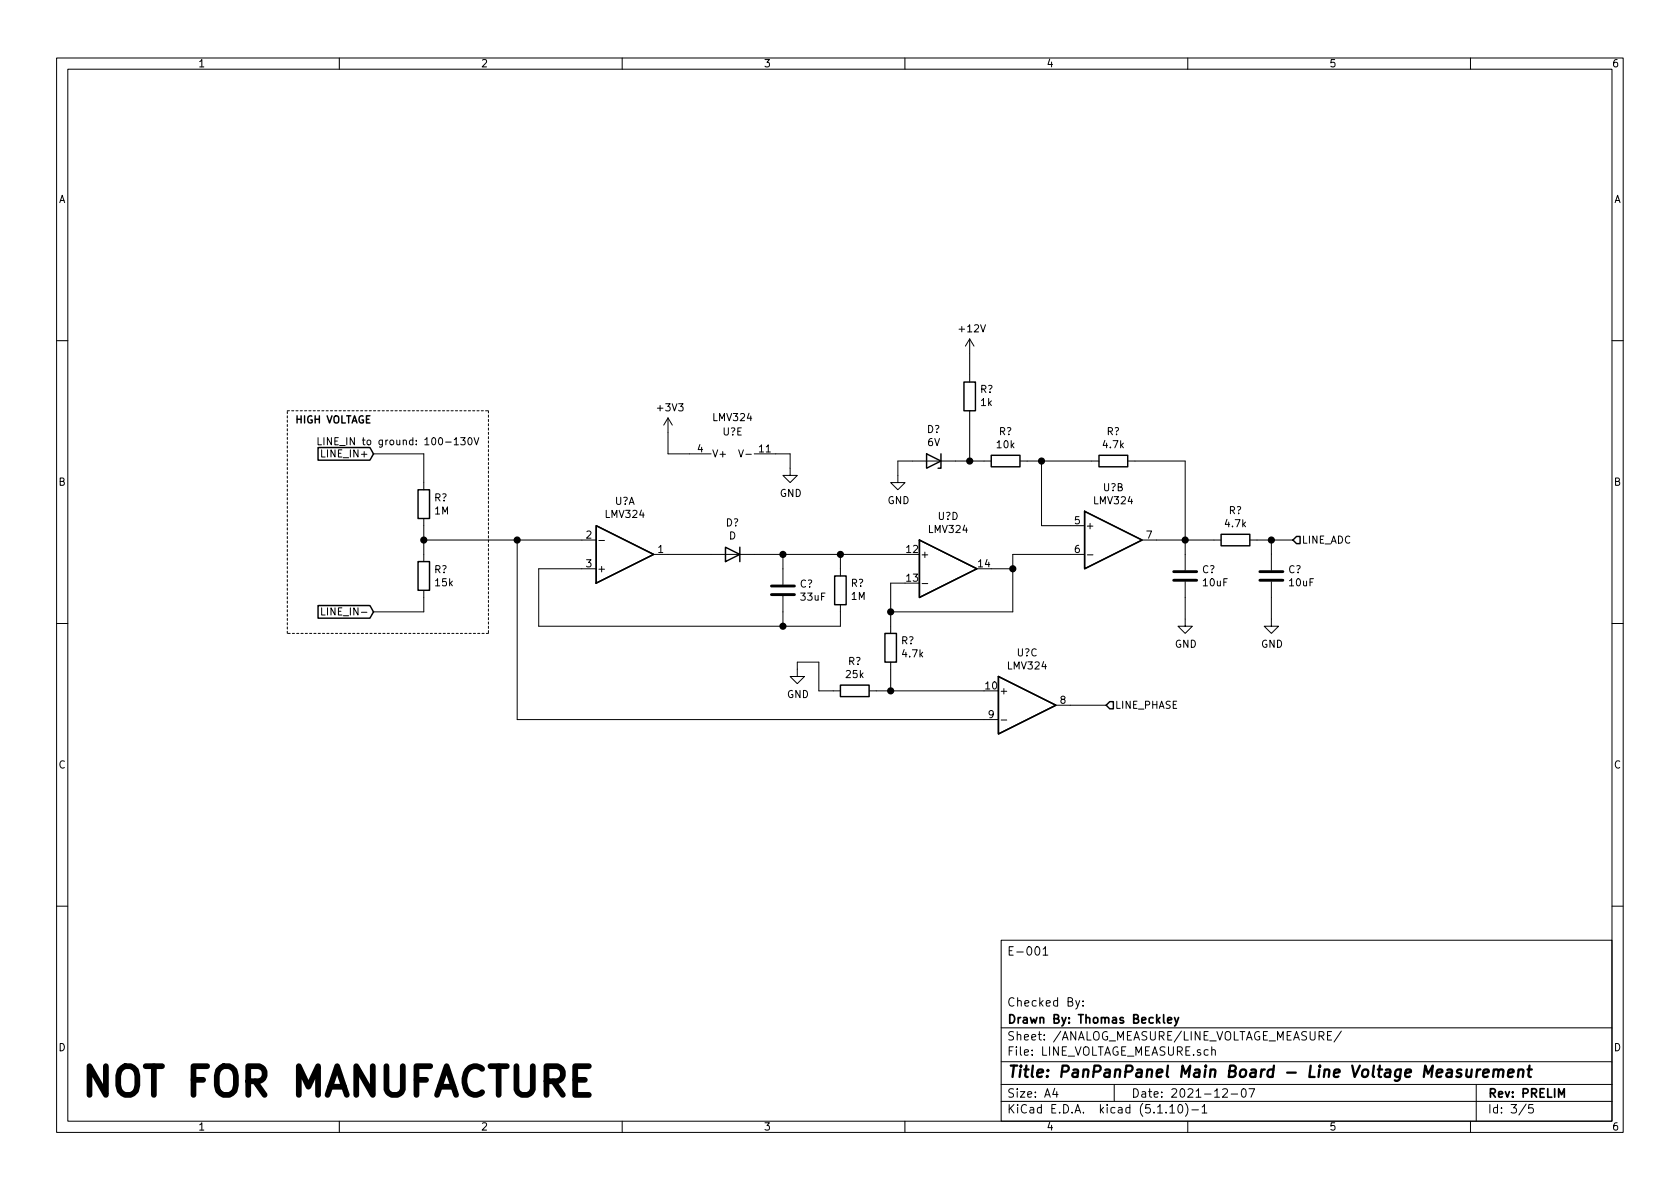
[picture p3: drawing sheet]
EESchema Schematic File Version 4
EELAYER 30 0
EELAYER END
$Descr A4 11693 8268
encoding utf-8
Sheet 3 5
Title "PanPanPanel Main Board - Line Voltage Measurement"
Date "2021-12-07"
Rev "PRELIM"
Comp "Drawn By: Thomas Beckley"
Comment1 "Checked By: "
Comment2 ""
Comment3 ""
Comment4 "E-001"
$EndDescr
Text GLabel 2600 3150 0    50   Input ~ 0
LINE_IN+
Text GLabel 2600 4250 0    50   Input ~ 0
LINE_IN-
$Comp
L Device:R R?
U 1 1
P 2950 3500
F 0 "R?" H 3020 3546 50  0000 L CNN
F 1 "1M" H 3020 3455 50  0000 L CNN
F 2 "" V 2880 3500 50  0001 C CNN
F 3 "~" H 2950 3500 50  0001 C CNN
	1    2950 3500
	1    0    0    -1  
$EndComp
$Comp
L Device:R R?
U 1 1
P 2950 4000
F 0 "R?" H 3020 4046 50  0000 L CNN
F 1 "15k" H 3020 3955 50  0000 L CNN
F 2 "" V 2880 4000 50  0001 C CNN
F 3 "~" H 2950 4000 50  0001 C CNN
	1    2950 4000
	1    0    0    -1  
$EndComp
Wire Wire Line
	2950 4150 2950 4250
Wire Wire Line
	2950 4250 2600 4250
$Comp
L power:GND #PWR?
U 1 1
P 5500 3250
F 0 "#PWR?" H 5500 3000 50  0001 C CNN
F 1 "GND" H 5505 3077 50  0000 C CNN
F 2 "" H 5500 3250 50  0001 C CNN
F 3 "" H 5500 3250 50  0001 C CNN
	1    5500 3250
	1    0    0    -1  
$EndComp
Wire Wire Line
	5500 3250 5500 3150
Wire Wire Line
	5500 3150 5400 3150
Wire Wire Line
	4650 3150 4800 3150
Text Notes 2200 3100 0    50   ~ 0
LINE_IN to ground: 100-130V\n
Wire Wire Line
	2950 3850 2950 3750
Wire Wire Line
	2950 3350 2950 3150
Wire Wire Line
	2600 3150 2950 3150
$Comp
L Device:D D?
U 1 1
P 5100 3850
F 0 "D?" H 5100 3633 50  0000 C CNN
F 1 "D" H 5100 3724 50  0000 C CNN
F 2 "" H 5100 3850 50  0001 C CNN
F 3 "~" H 5100 3850 50  0001 C CNN
	1    5100 3850
	-1   0    0    1   
$EndComp
Wire Wire Line
	4650 3850 4950 3850
Wire Wire Line
	4050 3750 3600 3750
Connection ~ 2950 3750
Wire Wire Line
	2950 3750 2950 3650
Wire Wire Line
	4050 3950 3750 3950
Wire Wire Line
	3750 3950 3750 4350
$Comp
L Device:C C?
U 1 1
P 5450 4100
AR Path="/61B73113" Ref="C?"  Part="1" 
AR Path="/61B594A8/61B73113" Ref="C?"  Part="1" 
AR Path="/627CF802/61AF0728/61B73113" Ref="C?"  Part="1" 
F 0 "C?" H 5565 4146 50  0000 L CNN
F 1 "33uF" H 5565 4055 50  0000 L CNN
F 2 "" H 5488 3950 50  0001 C CNN
F 3 "~" H 5450 4100 50  0001 C CNN
	1    5450 4100
	1    0    0    -1  
$EndComp
Wire Wire Line
	5450 3850 5450 3950
Wire Wire Line
	5450 4350 5450 4250
$Comp
L Device:R R?
U 1 1
P 7750 3200
F 0 "R?" V 7543 3200 50  0000 C CNN
F 1 "4.7k" V 7634 3200 50  0000 C CNN
F 2 "" V 7680 3200 50  0001 C CNN
F 3 "~" H 7750 3200 50  0001 C CNN
	1    7750 3200
	0    1    1    0   
$EndComp
Wire Wire Line
	7900 3200 8250 3200
Wire Wire Line
	8250 3200 8250 3750
Wire Wire Line
	8250 3750 8050 3750
Wire Wire Line
	7600 3200 7250 3200
Wire Wire Line
	7250 3650 7450 3650
Wire Wire Line
	7250 3650 7250 3200
Connection ~ 7250 3200
Wire Wire Line
	7250 3200 7150 3200
$Comp
L Device:D_Zener D?
U 1 1
P 6500 3200
F 0 "D?" H 6500 2983 50  0000 C CNN
F 1 "6V" H 6500 3074 50  0000 C CNN
F 2 "" H 6500 3200 50  0001 C CNN
F 3 "~" H 6500 3200 50  0001 C CNN
	1    6500 3200
	-1   0    0    1   
$EndComp
$Comp
L power:GND #PWR?
U 1 1
P 6250 3300
F 0 "#PWR?" H 6250 3050 50  0001 C CNN
F 1 "GND" H 6255 3127 50  0000 C CNN
F 2 "" H 6250 3300 50  0001 C CNN
F 3 "" H 6250 3300 50  0001 C CNN
	1    6250 3300
	1    0    0    -1  
$EndComp
Wire Wire Line
	6350 3200 6250 3200
Wire Wire Line
	6250 3200 6250 3300
Wire Wire Line
	6650 3200 6750 3200
Wire Wire Line
	6750 3200 6750 2900
Connection ~ 6750 3200
Wire Wire Line
	6750 3200 6850 3200
$Comp
L Device:R R?
U 1 1
P 6750 2750
F 0 "R?" H 6680 2704 50  0000 R CNN
F 1 "1k" H 6680 2795 50  0000 R CNN
F 2 "" V 6680 2750 50  0001 C CNN
F 3 "~" H 6750 2750 50  0001 C CNN
	1    6750 2750
	-1   0    0    1   
$EndComp
$Comp
L power:+12V #PWR?
U 1 1
P 6750 2450
F 0 "#PWR?" H 6750 2300 50  0001 C CNN
F 1 "+12V" H 6765 2623 50  0000 C CNN
F 2 "" H 6750 2450 50  0001 C CNN
F 3 "" H 6750 2450 50  0001 C CNN
	1    6750 2450
	1    0    0    -1  
$EndComp
Wire Wire Line
	6750 2450 6750 2600
$Comp
L Device:R R?
U 1 1
P 7000 3200
F 0 "R?" V 6793 3200 50  0000 C CNN
F 1 "10k" V 6884 3200 50  0000 C CNN
F 2 "" V 6930 3200 50  0001 C CNN
F 3 "~" H 7000 3200 50  0001 C CNN
	1    7000 3200
	0    1    1    0   
$EndComp
Wire Wire Line
	9000 3750 8850 3750
Connection ~ 8250 3750
Wire Wire Line
	5850 3850 5850 3950
$Comp
L Device:R R?
U 1 1
P 8600 3750
AR Path="/61B7315B" Ref="R?"  Part="1" 
AR Path="/61B594A8/61B7315B" Ref="R?"  Part="1" 
AR Path="/627CF802/61AF0728/61B7315B" Ref="R?"  Part="1" 
F 0 "R?" V 8393 3750 50  0000 C CNN
F 1 "4.7k" V 8484 3750 50  0000 C CNN
F 2 "" V 8530 3750 50  0001 C CNN
F 3 "~" H 8600 3750 50  0001 C CNN
	1    8600 3750
	0    1    1    0   
$EndComp
Wire Wire Line
	8450 3750 8250 3750
$Comp
L Device:C C?
U 1 1
P 8250 4000
F 0 "C?" H 8365 4046 50  0000 L CNN
F 1 "10uF" H 8365 3955 50  0000 L CNN
F 2 "" H 8288 3850 50  0001 C CNN
F 3 "~" H 8250 4000 50  0001 C CNN
	1    8250 4000
	1    0    0    -1  
$EndComp
Wire Wire Line
	8250 3850 8250 3750
Wire Wire Line
	8850 3850 8850 3750
Connection ~ 8850 3750
Wire Wire Line
	8850 3750 8750 3750
$Comp
L Device:C C?
U 1 1
P 8850 4000
F 0 "C?" H 8965 4046 50  0000 L CNN
F 1 "10uF" H 8965 3955 50  0000 L CNN
F 2 "" H 8888 3850 50  0001 C CNN
F 3 "~" H 8850 4000 50  0001 C CNN
	1    8850 4000
	1    0    0    -1  
$EndComp
Wire Wire Line
	8250 4150 8250 4300
$Comp
L power:GND #PWR?
U 1 1
P 8850 4300
F 0 "#PWR?" H 8850 4050 50  0001 C CNN
F 1 "GND" H 8855 4127 50  0000 C CNN
F 2 "" H 8850 4300 50  0001 C CNN
F 3 "" H 8850 4300 50  0001 C CNN
	1    8850 4300
	1    0    0    -1  
$EndComp
Wire Wire Line
	8850 4300 8850 4150
Wire Notes Line
	2000 2850 3400 2850
Wire Notes Line
	3400 2850 3400 4400
Wire Notes Line
	3400 4400 2000 4400
Wire Notes Line
	2000 4400 2000 2850
Text Notes 2050 2950 0    50   ~ 10
HIGH VOLTAGE
Wire Wire Line
	5250 3850 5450 3850
Wire Wire Line
	3750 4350 5450 4350
Connection ~ 5450 3850
Wire Wire Line
	5450 3850 5850 3850
Text HLabel 9000 3750 2    50   Input ~ 0
LINE_ADC
$Comp
L power:GND #PWR?
U 1 1
P 8250 4300
F 0 "#PWR?" H 8250 4050 50  0001 C CNN
F 1 "GND" H 8255 4127 50  0000 C CNN
F 2 "" H 8250 4300 50  0001 C CNN
F 3 "" H 8250 4300 50  0001 C CNN
	1    8250 4300
	1    0    0    -1  
$EndComp
$Comp
L Device:R R?
U 1 1
P 6200 4500
AR Path="/620D5698" Ref="R?"  Part="1" 
AR Path="/61B594A8/620D5698" Ref="R?"  Part="1" 
AR Path="/627CF802/61AF0728/620D5698" Ref="R?"  Part="1" 
F 0 "R?" H 6130 4454 50  0000 R CNN
F 1 "4.7k" H 6130 4545 50  0000 R CNN
F 2 "" V 6130 4500 50  0001 C CNN
F 3 "~" H 6200 4500 50  0001 C CNN
	1    6200 4500
	-1   0    0    1   
$EndComp
$Comp
L power:GND #PWR?
U 1 1
P 5550 4650
F 0 "#PWR?" H 5550 4400 50  0001 C CNN
F 1 "GND" H 5555 4477 50  0000 C CNN
F 2 "" H 5550 4650 50  0001 C CNN
F 3 "" H 5550 4650 50  0001 C CNN
	1    5550 4650
	1    0    0    -1  
$EndComp
$Comp
L Amplifier_Operational:LMV324 U?
U 5 1
P 5100 3050
F 0 "U?" V 5150 3050 50  0000 C CNN
F 1 "LMV324" V 5250 3050 50  0000 C CNN
F 2 "" H 5050 3150 50  0001 C CNN
F 3 "http://www.ti.com/lit/ds/symlink/lmv324.pdf" H 5150 3250 50  0001 C CNN
	5    5100 3050
	0    -1   -1   0   
$EndComp
Wire Wire Line
	4650 3000 4650 3150
$Comp
L power:+3V3 #PWR?
U 1 1
P 4650 3000
F 0 "#PWR?" H 4650 2850 50  0001 C CNN
F 1 "+3V3" H 4665 3173 50  0000 C CNN
F 2 "" H 4650 3000 50  0001 C CNN
F 3 "" H 4650 3000 50  0001 C CNN
	1    4650 3000
	1    0    0    -1  
$EndComp
Wire Wire Line
	3600 5000 3600 3750
Connection ~ 3600 3750
Wire Wire Line
	3600 3750 2950 3750
$Comp
L Device:R R?
U 1 1
P 5850 4100
AR Path="/6211AED1" Ref="R?"  Part="1" 
AR Path="/61B594A8/6211AED1" Ref="R?"  Part="1" 
AR Path="/627CF802/61AF0728/6211AED1" Ref="R?"  Part="1" 
F 0 "R?" H 5780 4054 50  0000 R CNN
F 1 "1M" H 5780 4145 50  0000 R CNN
F 2 "" V 5780 4100 50  0001 C CNN
F 3 "~" H 5850 4100 50  0001 C CNN
	1    5850 4100
	-1   0    0    1   
$EndComp
$Comp
L Amplifier_Operational:LMV324 U?
U 2 1
P 7750 3750
F 0 "U?" H 7750 4117 50  0000 C CNN
F 1 "LMV324" H 7750 4026 50  0000 C CNN
F 2 "" H 7700 3850 50  0001 C CNN
F 3 "http://www.ti.com/lit/ds/symlink/lmv324.pdf" H 7800 3950 50  0001 C CNN
	2    7750 3750
	1    0    0    -1  
$EndComp
$Comp
L Amplifier_Operational:LMV324 U?
U 1 1
P 4350 3850
F 0 "U?" H 4350 3483 50  0000 C CNN
F 1 "LMV324" H 4350 3574 50  0000 C CNN
F 2 "" H 4300 3950 50  0001 C CNN
F 3 "http://www.ti.com/lit/ds/symlink/lmv324.pdf" H 4400 4050 50  0001 C CNN
	1    4350 3850
	1    0    0    1   
$EndComp
$Comp
L Amplifier_Operational:LMV324 U?
U 3 1
P 7150 4900
F 0 "U?" H 7150 5267 50  0000 C CNN
F 1 "LMV324" H 7150 5176 50  0000 C CNN
F 2 "" H 7100 5000 50  0001 C CNN
F 3 "http://www.ti.com/lit/ds/symlink/lmv324.pdf" H 7200 5100 50  0001 C CNN
	3    7150 4900
	1    0    0    -1  
$EndComp
Wire Wire Line
	5850 3850 6300 3850
Connection ~ 5850 3850
Wire Wire Line
	6300 4050 6200 4050
Wire Wire Line
	6200 4050 6200 4250
$Comp
L Amplifier_Operational:LMV324 U?
U 4 1
P 6600 3950
F 0 "U?" H 6600 4317 50  0000 C CNN
F 1 "LMV324" H 6600 4226 50  0000 C CNN
F 2 "" H 6550 4050 50  0001 C CNN
F 3 "http://www.ti.com/lit/ds/symlink/lmv324.pdf" H 6650 4150 50  0001 C CNN
	4    6600 3950
	1    0    0    -1  
$EndComp
Wire Wire Line
	6900 3950 7050 3950
Wire Wire Line
	7050 4250 7050 3950
Wire Wire Line
	7050 3950 7050 3850
Wire Wire Line
	7050 3850 7450 3850
Connection ~ 7050 3950
Wire Wire Line
	5850 4250 5850 4350
Wire Wire Line
	5850 4350 5450 4350
Connection ~ 5450 4350
$Comp
L Device:R R?
U 1 1
P 5950 4800
F 0 "R?" V 5743 4800 50  0000 C CNN
F 1 "25k" V 5834 4800 50  0000 C CNN
F 2 "" V 5880 4800 50  0001 C CNN
F 3 "~" H 5950 4800 50  0001 C CNN
	1    5950 4800
	0    1    1    0   
$EndComp
Wire Wire Line
	6200 4250 7050 4250
Wire Wire Line
	6200 4250 6200 4350
Connection ~ 6200 4250
Wire Wire Line
	6200 4650 6200 4800
Wire Wire Line
	6200 4800 6100 4800
Wire Wire Line
	5800 4800 5700 4800
Wire Wire Line
	5700 4800 5700 4600
Wire Wire Line
	5700 4600 5550 4600
Wire Wire Line
	5550 4600 5550 4650
Connection ~ 6200 4800
Wire Wire Line
	6200 4800 6850 4800
Wire Wire Line
	3600 5000 6850 5000
Text HLabel 7700 4900 2    50   Input ~ 0
LINE_PHASE
Wire Wire Line
	7450 4900 7700 4900
Text Notes 550  7650 0    200  ~ 40
NOT FOR MANUFACTURE
$EndSCHEMATC
